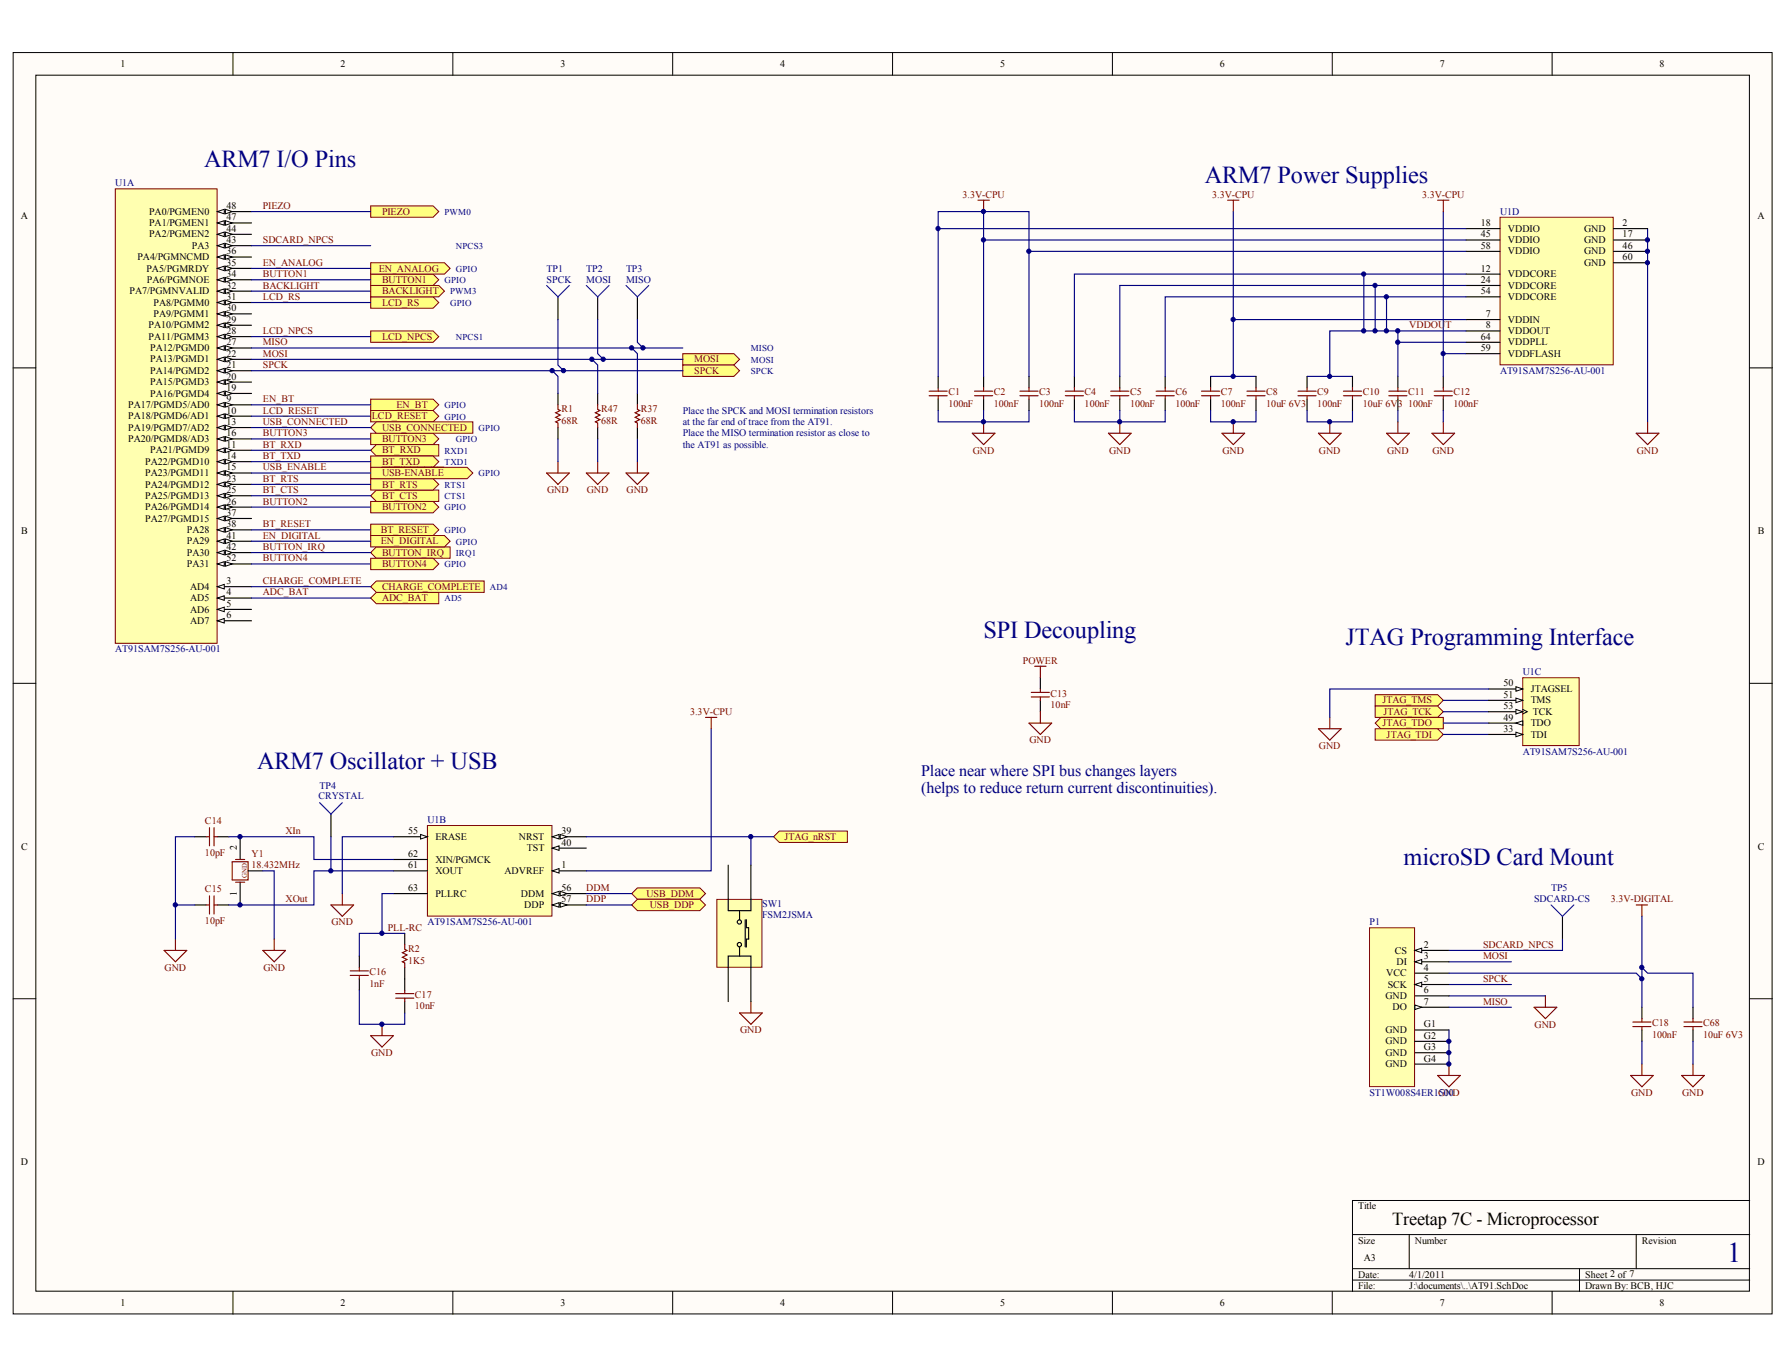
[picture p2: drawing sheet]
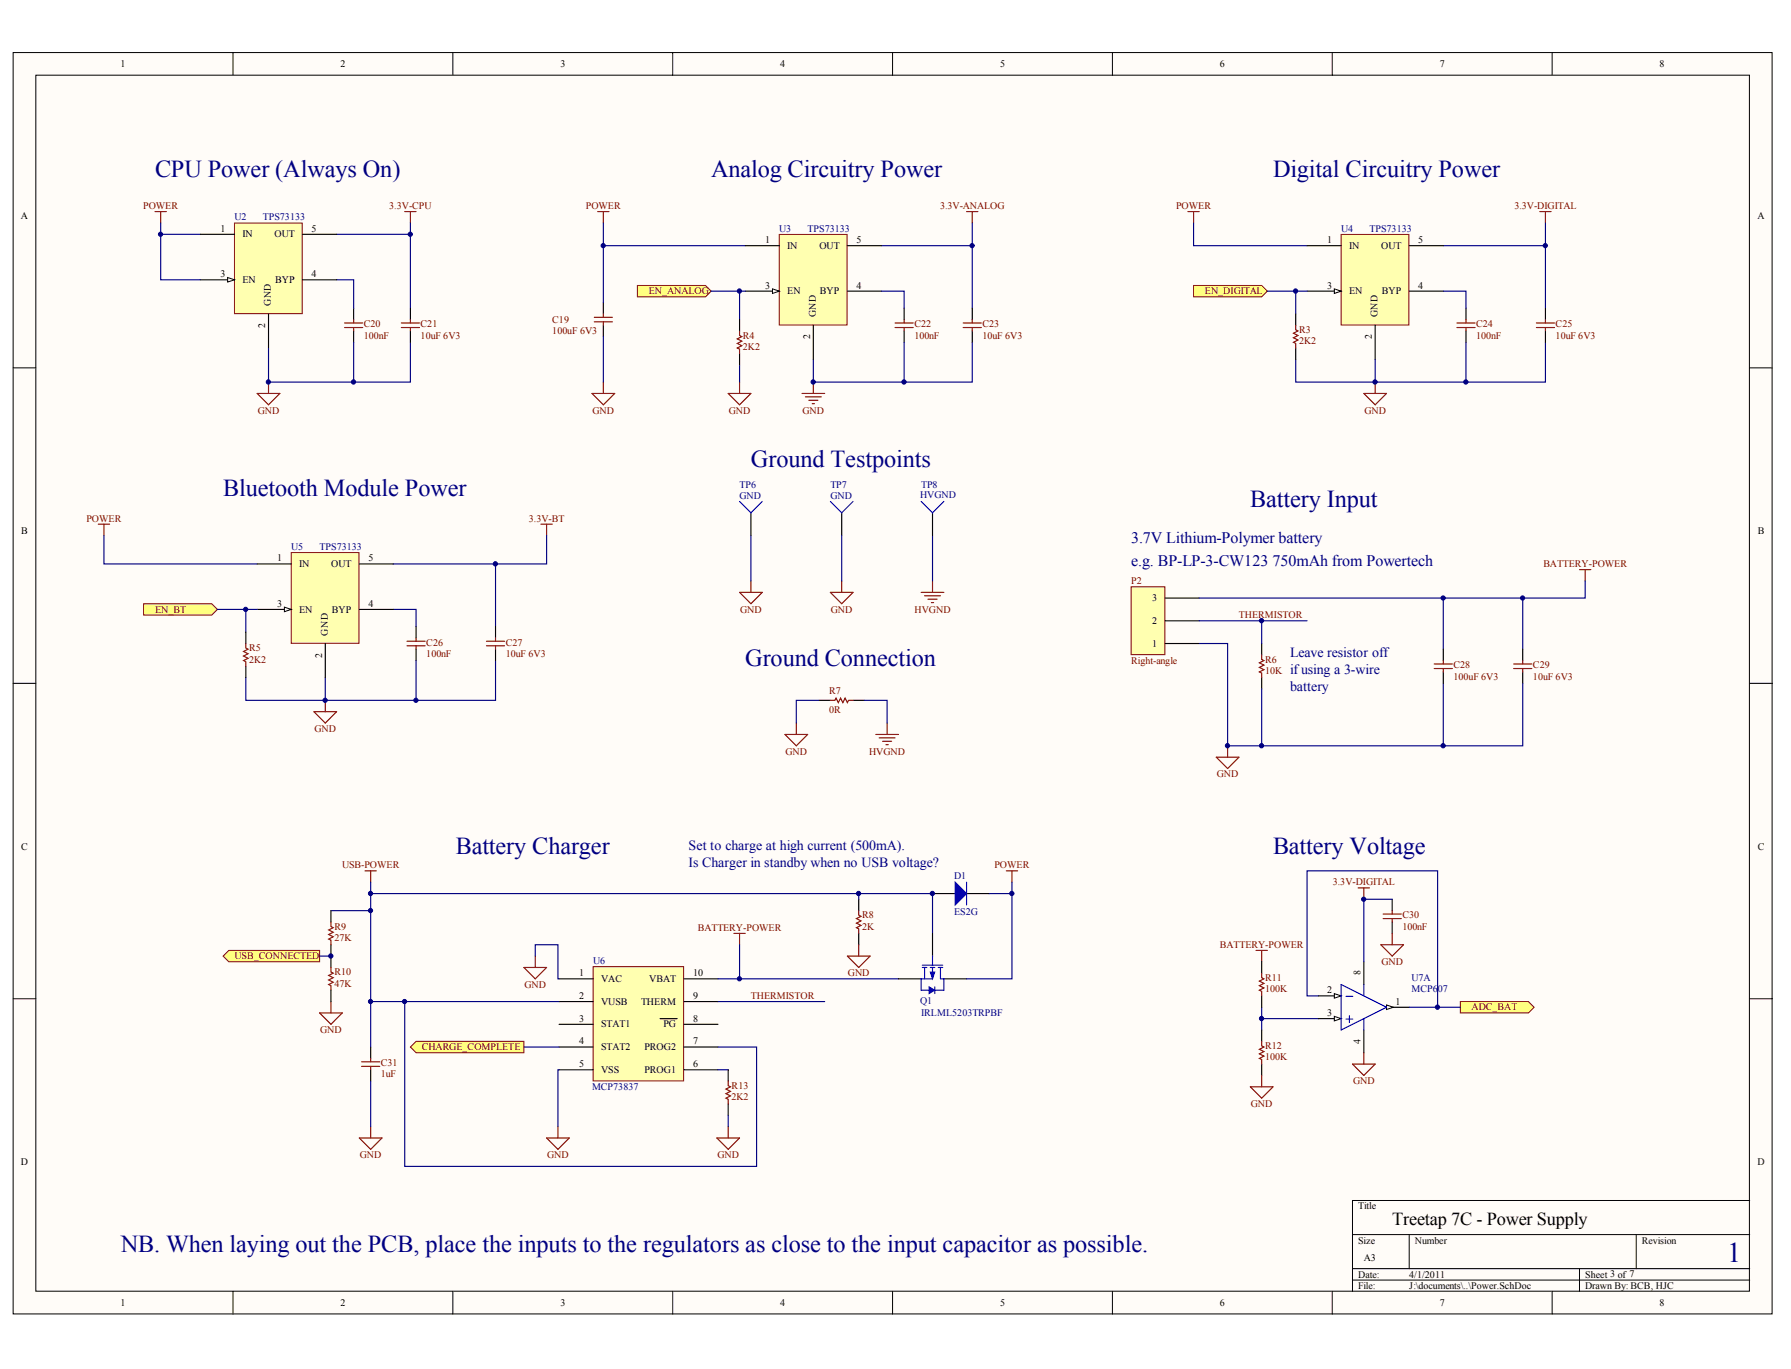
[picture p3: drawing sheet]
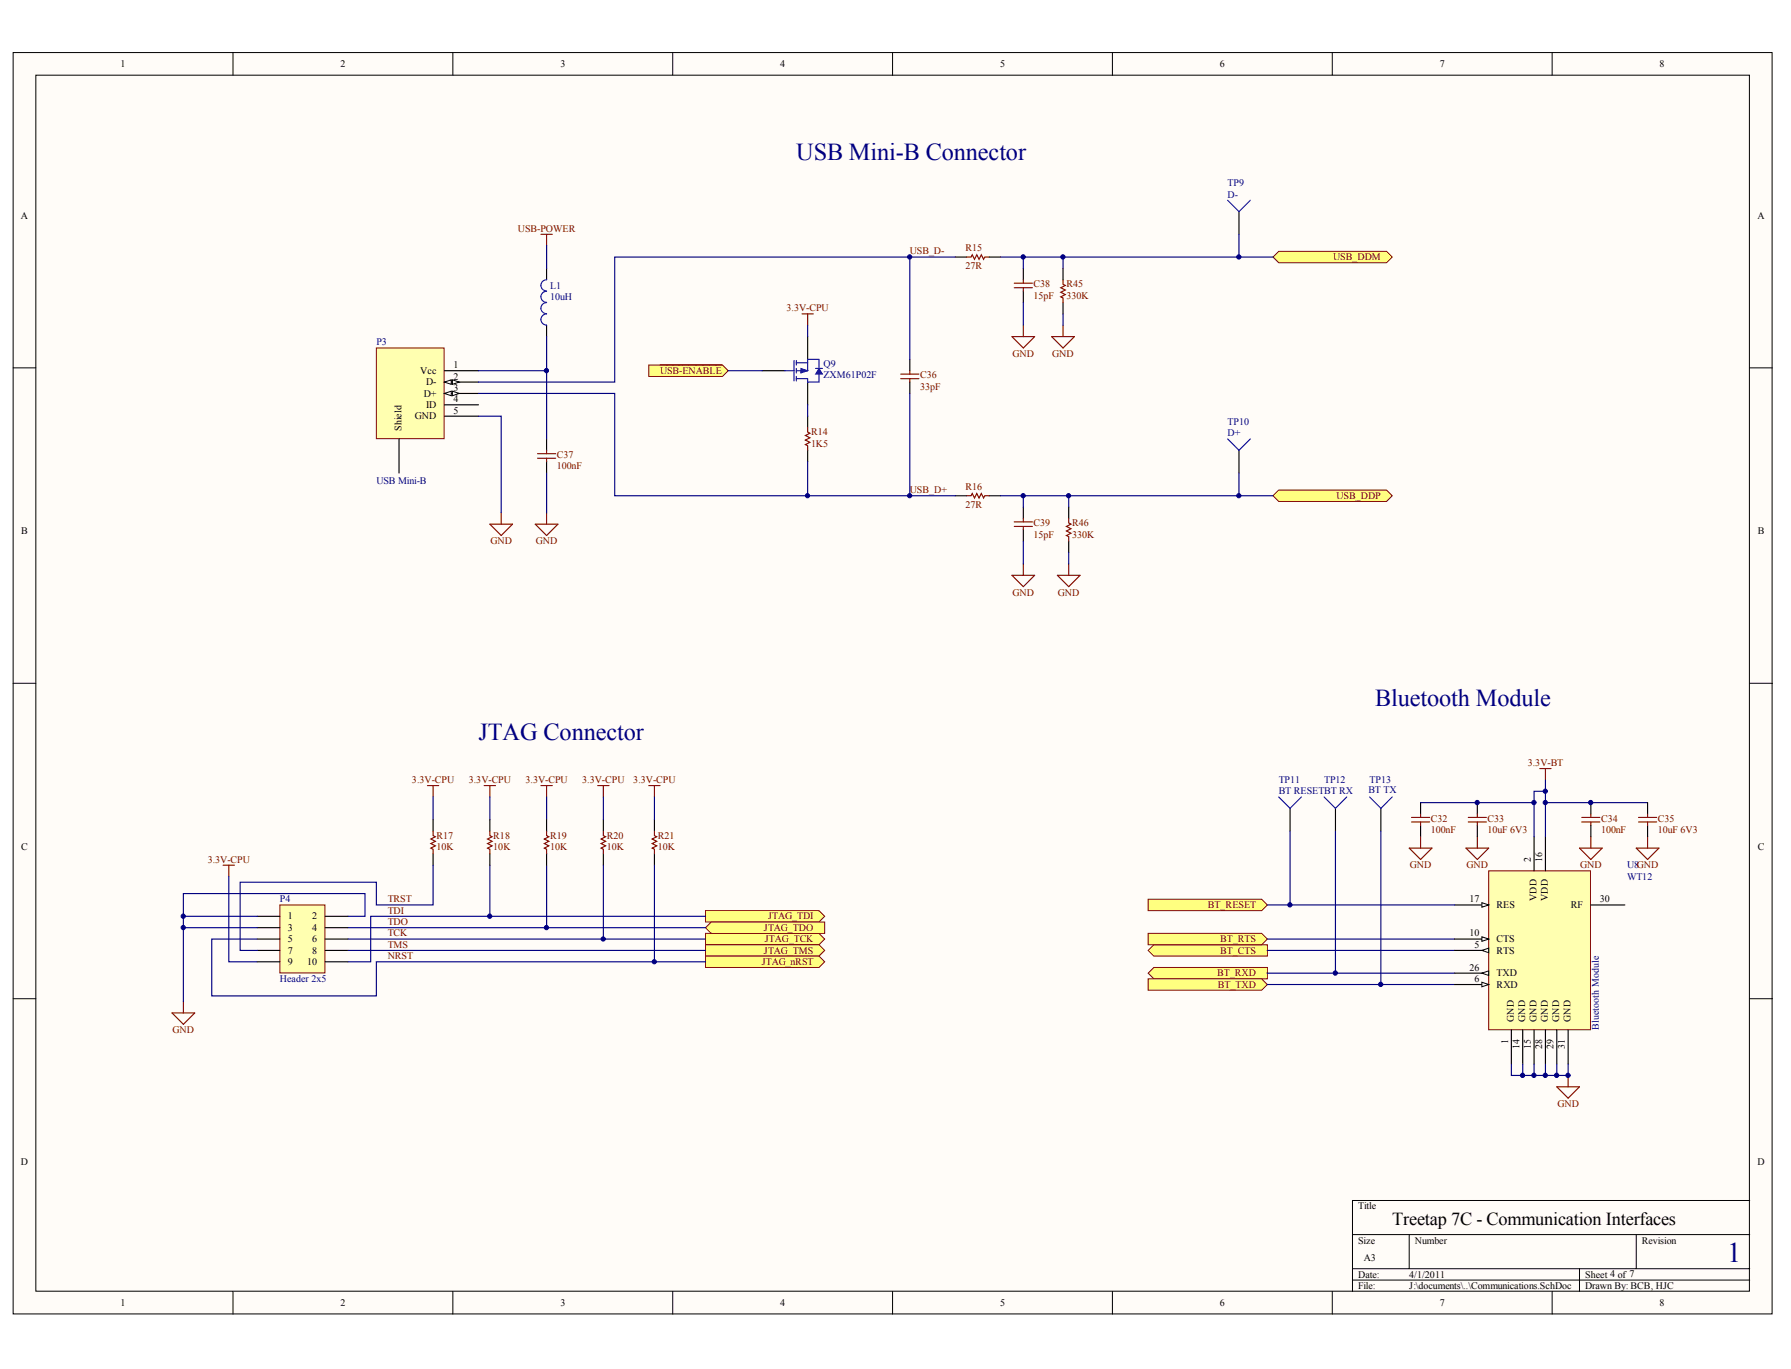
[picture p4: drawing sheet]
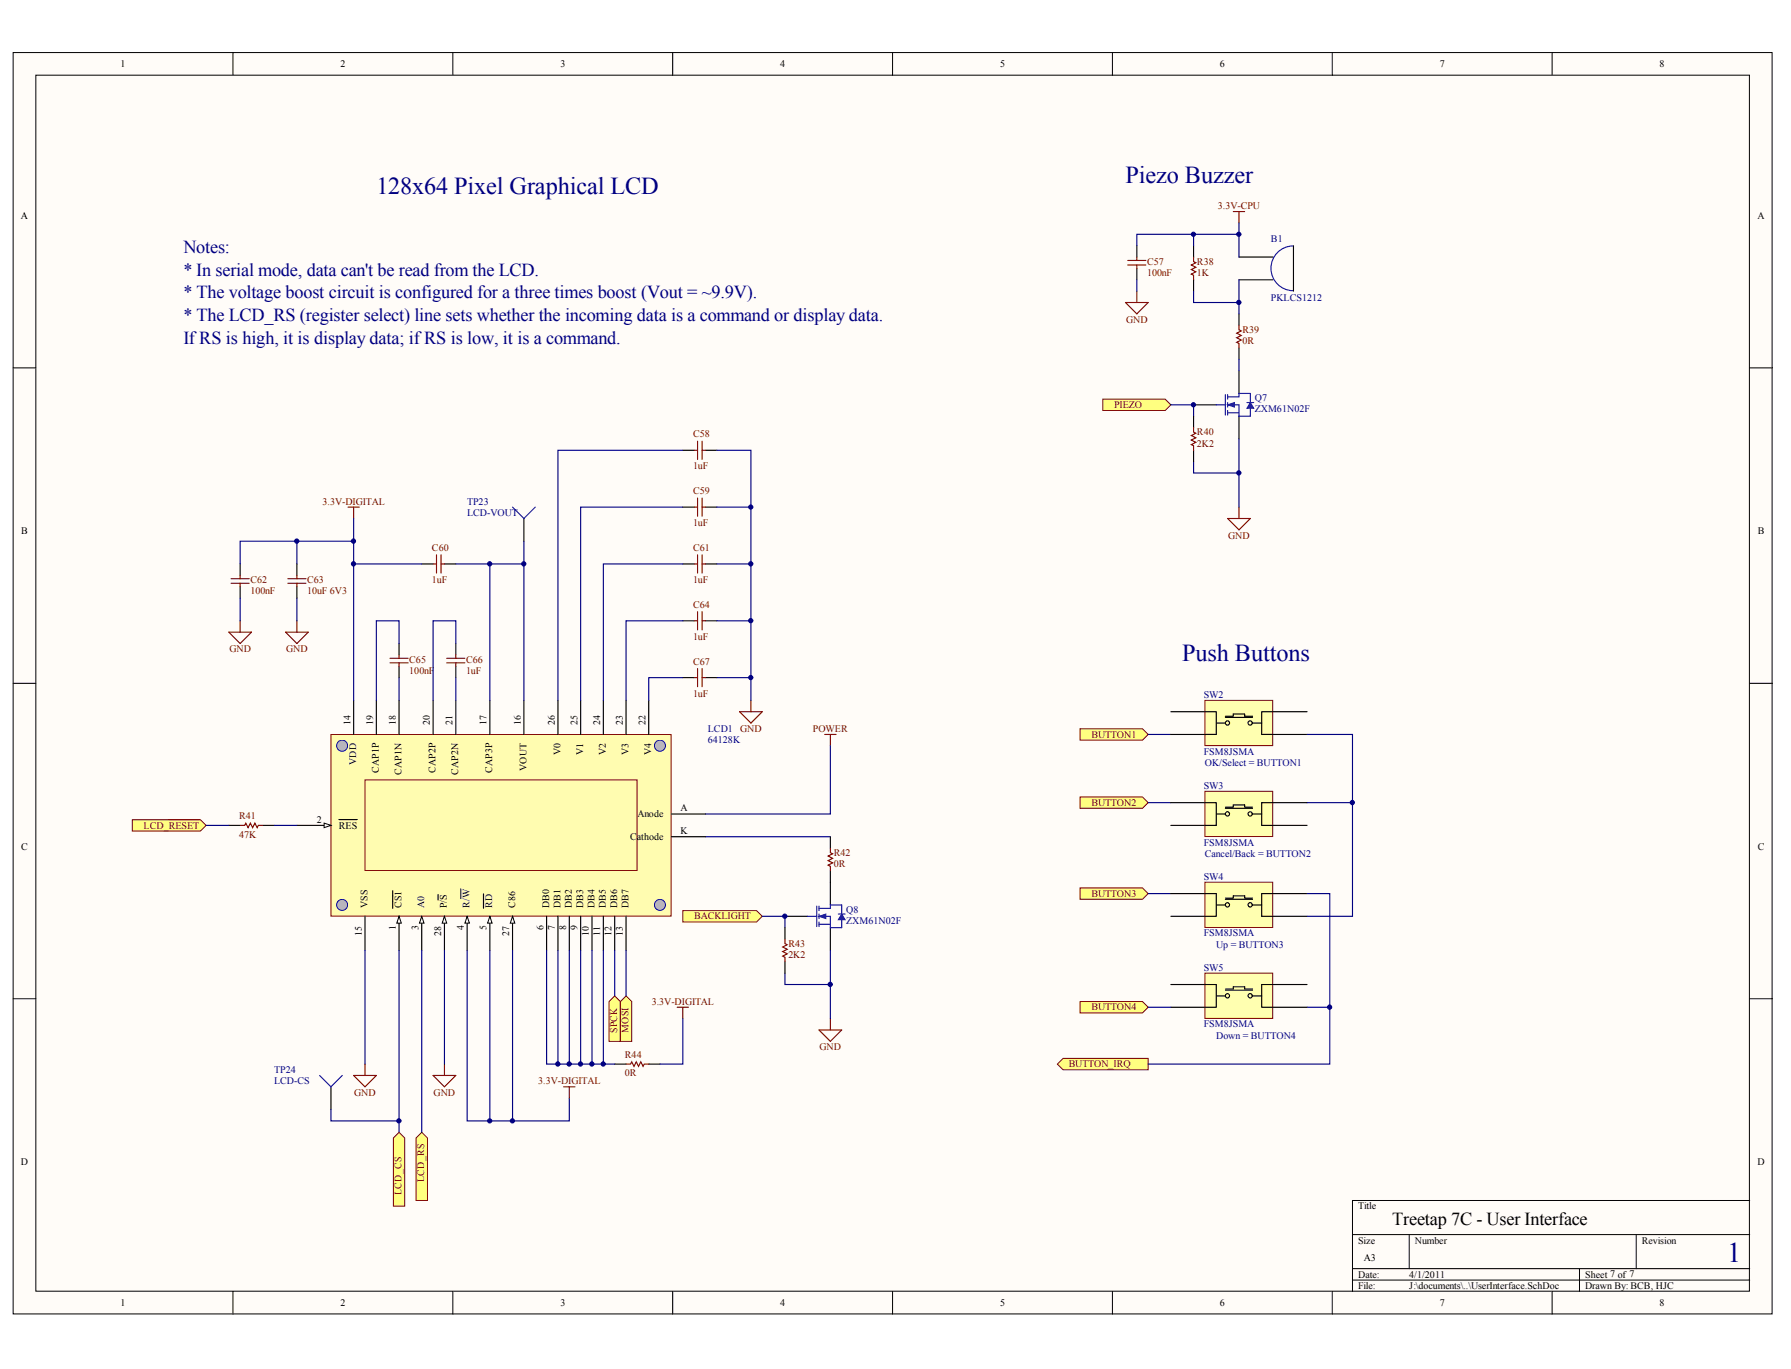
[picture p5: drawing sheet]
# Altium project AT91SAM7S_Demo1.PrjPcb
5 sheets, 130 parts. Net scope: hierarchical (ports join the sheet entries above them; power ports are global).
Sheets:
  TopLevel.SchDoc
    AT91 = AT91.SchDoc
    Power = Power.SchDoc
    Communications = Communications.SchDoc
    UserInterface = UserInterface.SchDoc

## Sheet TopLevel.SchDoc: Treetap 7C - Top Level Schematic
size A3; Author: Treetap Group; DrawnBy: Treetap Group; Revision: 1; SheetNumber: 1; SheetTotal: 7

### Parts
MT1  3mm  [MNT-HOLE_3mmNPTH]  (no BOM)
MT2  3mm  [MNT-HOLE_3mmNPTH]  (no BOM)
MT3  3mm  [MNT-HOLE_3mmNPTH]  (no BOM)
MT4  3mm  [MNT-HOLE_3mmNPTH]  (no BOM)
MT5  3mm  [MNT-HOLE_3mmNPTH]  (no BOM)
MT6  3mm  [MNT-HOLE_3mmNPTH]  (no BOM)

### Sub-sheets
AT91 = AT91.SchDoc: MOSI (out), SPCK (out), ADC_BAT (in), BUTTON_IRQ (in), BUTTON1 (out), BUTTON2 (out), BT_RESET (out), PIEZO (out), BUTTON3 (out), CHARGE_COMPLETE (in), LCD_NPCS (out), LCD_RS (out), BT_RXD (in), BT_TXD (out), BT_CTS (in), JTAG_TMS (in), JTAG_TCK (in), JTAG_TDO (out), JTAG_TDI (in), JTAG_nRST (in), EN_DIGITAL (out), EN_ANALOG (out), BT_RTS (out), USB_DDM (bidir), USB_DDP (bidir), EN_BT (out), LCD_~{RESET} (out), BACKLIGHT (out), USB_CONNECTED (in), BUTTON4 (out), ~{USB-ENABLE} (out)
Communications = Communications.SchDoc: JTAG_TCK (out), JTAG_TDI (out), JTAG_TDO (in), JTAG_TMS (out), JTAG_nRST (out), USB_DDM (bidir), USB_DDP (bidir), BT_RXD (out), BT_TXD (in), BT_CTS (out), BT_RTS (in), BT_RESET (in), ~{USB-ENABLE} (in)
Power = Power.SchDoc: EN_ANALOG (in), EN_DIGITAL (in), EN_BT (in), CHARGE_COMPLETE (out), ADC_BAT (out), USB_CONNECTED (out)
UserInterface = UserInterface.SchDoc: LCD_RS (in), SPCK (in), MOSI (in), PIEZO (in), BUTTON1 (in), BUTTON2 (in), BUTTON_IRQ (out), BUTTON3 (in), LCD_CS (in), BACKLIGHT (in), LCD_~{RESET} (in), BUTTON4 (in)

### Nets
ADC_BAT: sheet AT91/ADC_BAT, sheet Power/ADC_BAT
BACKLIGHT: sheet AT91/BACKLIGHT, sheet UserInterface/BACKLIGHT
BT_CTS: sheet AT91/BT_CTS, sheet Communications/BT_CTS
BT_RESET: sheet AT91/BT_RESET, sheet Communications/BT_RESET
BT_RTS: sheet AT91/BT_RTS, sheet Communications/BT_RTS
BT_RXD: sheet AT91/BT_RXD, sheet Communications/BT_RXD
BT_TXD: sheet AT91/BT_TXD, sheet Communications/BT_TXD
BUTTON1: sheet AT91/BUTTON1, sheet UserInterface/BUTTON1
BUTTON2: sheet AT91/BUTTON2, sheet UserInterface/BUTTON2
BUTTON3: sheet AT91/BUTTON3, sheet UserInterface/BUTTON3
BUTTON4: sheet AT91/BUTTON4, sheet UserInterface/BUTTON4
BUTTON_IRQ: sheet AT91/BUTTON_IRQ, sheet UserInterface/BUTTON_IRQ
CHARGE_COMPLETE: sheet AT91/CHARGE_COMPLETE, sheet Power/CHARGE_COMPLETE
DDM: sheet AT91/USB_DDM, sheet Communications/USB_DDM
DDP: sheet AT91/USB_DDP, sheet Communications/USB_DDP
EN_ANALOG: sheet AT91/EN_ANALOG, sheet Power/EN_ANALOG
EN_BT: sheet AT91/EN_BT, sheet Power/EN_BT
EN_DIGITAL: sheet AT91/EN_DIGITAL, sheet Power/EN_DIGITAL
LCD_NPCS: sheet AT91/LCD_NPCS, sheet UserInterface/LCD_CS
LCD_RESET: sheet AT91/LCD_~{RESET}, sheet UserInterface/LCD_~{RESET}
LCD_RS: sheet AT91/LCD_RS, sheet UserInterface/LCD_RS
MOSI: sheet AT91/MOSI, sheet UserInterface/MOSI
NRST: sheet AT91/JTAG_nRST, sheet Communications/JTAG_nRST
PIEZO: sheet AT91/PIEZO, sheet UserInterface/PIEZO
SPCK: sheet AT91/SPCK, sheet UserInterface/SPCK
TCK: sheet AT91/JTAG_TCK, sheet Communications/JTAG_TCK
TDI: sheet AT91/JTAG_TDI, sheet Communications/JTAG_TDI
TDO: sheet AT91/JTAG_TDO, sheet Communications/JTAG_TDO
TMS: sheet AT91/JTAG_TMS, sheet Communications/JTAG_TMS
USB_CONNECTED: sheet AT91/USB_CONNECTED, sheet Power/USB_CONNECTED
USB_ENABLE: sheet AT91/~{USB-ENABLE}, sheet Communications/~{USB-ENABLE}

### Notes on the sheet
- Mounting Holes
- Treetap 7C - Top Level Schematic
- 1
- 7
- BCB

## Sheet AT91.SchDoc: Treetap 7C - Microprocessor
size A3; Author: Treetap Group; DrawnBy: Treetap Group; Revision: 1; SheetNumber: 2; SheetTotal: 7; PageSetup: Record=PageOptions|CenterHorizontal=True|CenterVertical=True|PrintScale=1.01|XCorrection=1.00|YCorrection=1.00|PrintKind=1|BorderSize=5000000|LeftOffset=0|BottomOffset=0|Orientation=2|PaperLength=1000|PaperWidth=1000|Scale=100|PaperSource=15|PrintQuality=600|MediaType=1|DitherType=10|PaperKind=A3|PrintScaleMode=1

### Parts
C1  100nF  [CC0603]
C2  100nF  [CC0603]
C3  100nF  [CC0603]
C4  100nF  [CC0603]
C5  100nF  [CC0603]
C6  100nF  [CC0603]
C7  100nF  [CC0603]
C8  10uF 6V3  [CC0603]
C9  100nF  [CC0603]
C10  10uF 6V3  [CC0603]
C11  100nF  [CC0603]
C12  100nF  [CC0603]
C13  10nF  [CC0603]
C14  10pF  [CC0603]
C15  10pF  [CC0603]
C16  1nF  [CC0603]
C17  10nF  [CC0603]
C18  100nF  [CC0603]
C68  10uF 6V3  [CC0603]
P1  ST1W008S4ER1500  [ST1W008S4ER1500]
R1  68R  [R0603]
R2  1K5  [R0603]
R37  68R  [R0603]
R47  68R  [R0603]
SW1  FSM2JSMA  [FSM2JSMA]
TP1  SPCK  [SMTP_1]
TP2  MOSI  [SMTP_1]
TP3  MISO  [SMTP_1]
TP4  CRYSTAL  [SMTP_1]
TP5  SDCARD-CS  [SMTP_1]
U1  AT91SAM7S256-AU-001  [LQFP64_L]  (parts A,B,C,D of 4)
Y1  18.432MHz  [ABM10-18.432MHZ-E20-T]

### Ports
ADC_BAT (in), BACKLIGHT (out), BT_CTS (in), BT_RESET (out), BT_RTS (out), BT_RXD (in), BT_TXD (out), BUTTON1 (out), BUTTON2 (out), BUTTON3 (out), BUTTON4 (out), BUTTON_IRQ (in), CHARGE_COMPLETE (in), EN_ANALOG (out), EN_BT (out), EN_DIGITAL (out), JTAG_nRST (in), JTAG_TCK (in), JTAG_TDI (in), JTAG_TDO (out), JTAG_TMS (in), LCD_NPCS (out), LCD_RS (out), LCD_~{RESET} (out), MOSI (out), PIEZO (out), SPCK (out), USB_CONNECTED (in), USB_DDM (bidir), USB_DDP (bidir), ~{USB-ENABLE} (out)

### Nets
3.3V-CPU: C1.2 C2.2 C3.1 C7.1 C8.2 C12.2 U1.1(ADVREF) U1.7(VDDIN) U1.18(VDDIO) U1.45(VDDIO) U1.58(VDDIO) U1.59(VDDFLASH)
3.3V-DIGITAL: C18.2 C68.2 P1.4(VCC)
GND: C1.1 C2.1 C3.2 C4.1 C5.1 C6.1 C7.2 C8.1 C9.2 C10.1 C11.1 C12.1 C13.1 C14.2 C15.1 C16.1 C17.1 C18.1 C68.1 P1.6(GND) P1.G1(GND) P1.G2(GND) P1.G3(GND) P1.G4(GND) R1.1 R37.1 R47.1 SW1.4 U1.2(GND) U1.17(GND) U1.46(GND) U1.50(JTAGSEL) U1.55(ERASE) U1.60(GND) Y1.G(GND)
POWER: C13.2
ADC_BAT: U1.4(AD5) ; port ADC_BAT
BACKLIGHT: U1.32(PA7/PGMNVALID) ; port BACKLIGHT
BT_CTS: U1.25(PA25/PGMD13) ; port BT_CTS
BT_RESET: U1.38(PA28) ; port BT_RESET
BT_RTS: U1.23(PA24/PGMD12) ; port BT_RTS
BT_RXD: U1.11(PA21/PGMD9) ; port BT_RXD
BT_TXD: U1.14(PA22/PGMD10) ; port BT_TXD
BUTTON1: U1.34(PA6/PGMNOE) ; port BUTTON1
BUTTON2: U1.26(PA26/PGMD14) ; port BUTTON2
BUTTON3: U1.16(PA20/PGMD8/AD3) ; port BUTTON3
BUTTON4: U1.52(PA31) ; port BUTTON4
BUTTON_IRQ: U1.42(PA30) ; port BUTTON_IRQ
CHARGE_COMPLETE: U1.3(AD4) ; port CHARGE_COMPLETE
DDM: U1.56(DDM) ; port USB_DDM
DDP: U1.57(DDP) ; port USB_DDP
EN_ANALOG: U1.35(PA5/PGMRDY) ; port EN_ANALOG
EN_BT: U1.9(PA17/PGMD5/AD0) ; port EN_BT
EN_DIGITAL: U1.41(PA29) ; port EN_DIGITAL
LCD_NPCS: U1.28(PA11/PGMM3) ; port LCD_NPCS
LCD_RESET: U1.10(PA18/PGMD6/AD1) ; port LCD_~{RESET}
LCD_RS: U1.31(PA8/PGMM0) ; port LCD_RS
MISO: P1.7(DO) R37.2 TP3.1 U1.27(PA12/PGMD0)
MOSI: P1.3(DI) R47.2 TP2.1 U1.22(PA13/PGMD1) ; port MOSI
NRST: SW1.1 U1.39(NRST) ; port JTAG_nRST
PIEZO: U1.48(PA0/PGMEN0) ; port PIEZO
PLL-RC: C16.2 R2.2 U1.63(PLLRC)
SDCARD_NPCS: P1.2(CS) TP5.1 U1.43(PA3)
SPCK: P1.5(SCK) R1.2 TP1.1 U1.21(PA14/PGMD2) ; port SPCK
TCK: U1.53(TCK) ; port JTAG_TCK
TDI: U1.33(TDI) ; port JTAG_TDI
TDO: U1.49(TDO) ; port JTAG_TDO
TMS: U1.51(TMS) ; port JTAG_TMS
USB_CONNECTED: U1.13(PA19/PGMD7/AD2) ; port USB_CONNECTED
USB_ENABLE: U1.15(PA23/PGMD11) ; port ~{USB-ENABLE}
VDDOUT: C4.2 C5.2 C6.2 C9.1 C10.2 C11.2 U1.8(VDDOUT) U1.12(VDDCORE) U1.24(VDDCORE) U1.54(VDDCORE) U1.64(VDDPLL)
XIn: C14.1 U1.62(XIN/PGMCK) Y1.2(OSC2)
XOut: C15.2 TP4.1 U1.61(XOUT) Y1.1(OSC1)
NetC17_2: C17.2 R2.1

Not connected (* = marked no-connect by the designer): SW1 2* 3*; U1 5(AD6)* 6(AD7)* 19(PA16/PGMD4) 20(PA15/PGMD3) 29(PA10/PGMM2) 30(PA9/PGMM1) 36(PA4/PGMNCMD) 37(PA27/PGMD15) 40(TST)* 44(PA2/PGMEN2) 47(PA1/PGMEN1)

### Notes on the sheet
- (near U1) ARM7 I/O Pins
- ARM7 Power Supplies
- PWM0
- NPCS3
- GPIO
- PWM3
- NPCS1
- MISO
- MOSI
- (near C1) Place the SPCK and MOSI termination resistors
- at the far end of trace from the AT91.
- SPCK
- RXD1
- TXD1
- Place the MISO termination resistor as close to
- the AT91 as possible.
- CTS1
- RTS1
- IRQ1
- AD4
- AD5
- SPI Decoupling
- (near U1) JTAG Programming Interface
- ARM7 Oscillator + USB
- Place near where SPI bus changes layers
- (helps to reduce return current discontinuities).
- microSD Card Mount
- Treetap 7C - Microprocessor
- 2
- 7
- 1
- BCB, HJC

## Sheet Power.SchDoc: Treetap 7C - Power Supply
size A3; Author: Treetap Group; DrawnBy: Treetap Group; Revision: 1; SheetNumber: 3; SheetTotal: 7; PageSetup: Record=PageOptions|CenterHorizontal=True|CenterVertical=True|PrintScale=1.01|XCorrection=1.00|YCorrection=1.00|PrintKind=1|BorderSize=5000000|LeftOffset=0|BottomOffset=0|Orientation=2|PaperLength=1000|PaperWidth=1000|Scale=100|PaperSource=15|PrintQuality=600|MediaType=1|DitherType=10|PaperKind=A3|PrintScaleMode=1

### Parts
C19  100uF 6V3  [CC1206]
C20  100nF  [CC0603]
C21  10uF 6V3  [CC0603]
C22  100nF  [CC0603]
C23  10uF 6V3  [CC0603]
C24  100nF  [CC0603]
C25  10uF 6V3  [CC0603]
C26  100nF  [CC0603]
C27  10uF 6V3  [CC0603]
C28  100uF 6V3  [CC1206]
C29  10uF 6V3  [CC0603]
C30  100nF  [CC0603]
C31  1uF  [CC0603]
D1  ES2G  [DO214AA (SMB)]
P2  Right-angle  [3pinheader]
Q1  IRLML5203TRPBF  [SOT-23]
R3  2K2  [R0603]
R4  2K2  [R0603]
R5  2K2  [R0603]
R6  10K  [R0603]
R7  0R  [R0603]
R8  2K  [R0603]
R9  27K  [R0603]
R10  47K  [R0603]
R11  100K  [R0603]
R12  100K  [R0603]
R13  2K2  [R0603]
TP6  GND  [SMTP_1]
TP7  GND  [ThroughHoleTP]
TP8  HVGND  [SMTP_1]
U2  TPS73133  [DBV005]
U3  TPS73133  [DBV005]
U4  TPS73133  [DBV005]
U5  TPS73133  [DBV005]
U6  MCP73837  [10-MSOP]
U7  MCP607  [MS-012]  (part A of 2)

### Ports
ADC_BAT (out), CHARGE_COMPLETE (out), EN_ANALOG (in), EN_BT (in), EN_DIGITAL (in), USB_CONNECTED (out)

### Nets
3.3V-ANALOG: C23.2 U3.5(OUT)
3.3V-BT: C27.2 U5.5(OUT)
3.3V-CPU: C21.2 U2.5(OUT)
3.3V-DIGITAL: C25.2 C30.2 U4.5(OUT) U7.8(V+)
BATTERY-POWER: C28.1 C29.2 P2.3 Q1.3(D) R11.2 U6.10(VBAT)
GND: C19.1 C20.2 C21.1 C22.2 C23.1 C24.2 C25.1 C26.2 C27.1 C28.2 C29.1 C30.1 C31.1 P2.1 R3.1 R4.1 R5.1 R6.1 R7.1 R8.1 R10.1 R12.1 R13.1 TP6.1 TP7.1 U2.2(GND) U3.2(GND) U4.2(GND) U5.2(GND) U6.1(VAC) U6.5(VSS) U7.4(GND)
HVGND: R7.2 TP8.1
POWER: C19.2 D1.2(K) Q1.2(S) U2.1(IN) U2.3(EN) U3.1(IN) U4.1(IN) U5.1(IN)
USB-POWER: C31.2 D1.1(A) Q1.1(G) R8.2 R9.2 U6.2(VUSB) U6.7(PROG2)
ADC_BAT: U7.1(OUT) U7.2(IN-) ; port ADC_BAT
CHARGE_COMPLETE: U6.4(STAT2) ; port CHARGE_COMPLETE
EN_ANALOG: R4.2 U3.3(EN) ; port EN_ANALOG
EN_BT: R5.2 U5.3(EN) ; port EN_BT
EN_DIGITAL: R3.2 U4.3(EN) ; port EN_DIGITAL
THERMISTOR: P2.2 R6.2 U6.9(THERM)
USB_CONNECTED: R9.1 R10.2 ; port USB_CONNECTED
NetC20_1: C20.1 U2.4(BYP)
NetC22_1: C22.1 U3.4(BYP)
NetC24_1: C24.1 U4.4(BYP)
NetC26_1: C26.1 U5.4(BYP)
NetR11_1: R11.1 R12.2 U7.3(IN+)
NetR13_2: R13.2 U6.6(PROG1)

Not connected (* = marked no-connect by the designer): U6 3(STAT1)* 8(PG)*

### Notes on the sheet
- CPU Power (Always On)
- Analog Circuitry Power
- Digital Circuitry Power
- Ground Testpoints
- Bluetooth Module Power
- 3.7V Lithium-Polymer battery
- Battery Input
- (near P2) e.g. BP-LP-3-CW123 750mAh from Powertech
- Leave resistor off
- (near R7) Ground Connection
- if using a 3-wire
- (near R6) battery
- Battery Charger
- Set to charge at high current (500mA).
- (near D1) Is Charger in standby when no USB voltage?
- Battery Voltage
- Treetap 7C - Power Supply
- NB. When laying out the PCB, place the inputs to the regulators as close to the input capacitor as possible.
- 3
- 7
- 1
- BCB, HJC

## Sheet Communications.SchDoc: Treetap 7C - USB & JTAG Interface
size A3; Author: Treetap Group; DrawnBy: Treetap Group; Revision: 1; SheetNumber: 4; SheetTotal: 7; PageSetup: Record=PageOptions|CenterHorizontal=True|CenterVertical=True|PrintScale=1.03|XCorrection=1.00|YCorrection=1.00|PrintKind=1|BorderSize=5000000|LeftOffset=0|BottomOffset=0|Orientation=2|PaperLength=1000|PaperWidth=1000|Scale=100|PaperSource=15|PrintQuality=600|MediaType=1|DitherType=10|PaperKind=A4|PrintScaleMode=1

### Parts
C32  100nF  [CC0603]
C33  10uF 6V3  [CC0603]
C34  100nF  [CC0603]
C35  10uF 6V3  [CC0603]
C36  33pF  [CC0603]
C37  100nF  [CC0603]
C38  15pF  [CC0603]
C39  15pF  [CC0603]
L1  10uH  [0805]
P3  USB Mini-B  [USBminiB]
P4  Header 2x5  [HEADER 2x5]
Q9  ZXM61P02F  [SOT-23]
R14  1K5  [R0603]
R15  27R  [R0603]
R16  27R  [R0603]
R17  10K  [R0603]
R18  10K  [R0603]
R19  10K  [R0603]
R20  10K  [R0603]
R21  10K  [R0603]
R45  330K  [R0603]
R46  330K  [R0603]
TP9  D-  [SMTP_1]
TP10  D+  [SMTP_1]
TP11  BT RESET  [SMTP_1]
TP12  BT RX  [SMTP_1]
TP13  BT TX  [SMTP_1]
U8  WT12  [WT12_Bluetooth]

### Ports
BT_CTS (out), BT_RESET (in), BT_RTS (in), BT_RXD (out), BT_TXD (in), JTAG_nRST (out), JTAG_TCK (out), JTAG_TDI (out), JTAG_TDO (in), JTAG_TMS (out), USB_DDM (bidir), USB_DDP (bidir), ~{USB-ENABLE} (in)

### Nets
3.3V-BT: C32.2 C33.2 C34.2 C35.2 U8.2(VDD) U8.16(VDD)
3.3V-CPU: P4.9 Q9.2(S) R17.2 R18.2 R19.2 R20.2 R21.2
GND: C32.1 C33.1 C34.1 C35.1 C37.1 C38.1 C39.1 P3.5(GND) P4.1 P4.2 P4.3 R45.1 R46.1 U8.1(GND) U8.14(GND) U8.15(GND) U8.28(GND) U8.29(GND) U8.31(GND)
USB-POWER: L1.2
BT_CTS: U8.5(RTS) ; port BT_CTS
BT_RESET: TP11.1 U8.17(RES) ; port BT_RESET
BT_RTS: U8.10(CTS) ; port BT_RTS
BT_RXD: TP12.1 U8.26(TXD) ; port BT_RXD
BT_TXD: TP13.1 U8.6(RXD) ; port BT_TXD
DDM: C38.2 R15.2 R45.2 TP9.1 ; port USB_DDM
DDP: C39.2 R16.2 R46.2 TP10.1 ; port USB_DDP
NRST: P4.5 R21.1 ; port JTAG_nRST
TCK: P4.6 R20.1 ; port JTAG_TCK
TDI: P4.10 R18.1 ; port JTAG_TDI
TDO: P4.4 R19.1 ; port JTAG_TDO
TMS: P4.8 ; port JTAG_TMS
TRST: P4.7 R17.1
USB_D+: C36.1 P3.3(D+) R14.1 R16.1
USB_D-: C36.2 P3.2(D-) R15.1
USB_ENABLE: Q9.1(G) ; port ~{USB-ENABLE}
NetC37_2: C37.2 L1.1 P3.1(Vcc)
NetQ9_3: Q9.3(D) R14.2

Not connected (* = marked no-connect by the designer): P3 4(ID) Shield; U8 30(RF)*

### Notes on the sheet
- USB Mini-B Connector
- Bluetooth Module
- JTAG Connector
- Treetap 7C - Communication Interfaces
- 4
- 7
- 1
- BCB, HJC

## Sheet UserInterface.SchDoc: Treetap 7C - User Interface
size A3; Author: Treetap Group; DrawnBy: Treetap Group; Revision: 1; SheetNumber: 7; SheetTotal: 7; PageSetup: Record=PageOptions|CenterHorizontal=True|CenterVertical=True|PrintScale=1.03|XCorrection=1.00|YCorrection=1.00|PrintKind=1|BorderSize=5000000|LeftOffset=0|BottomOffset=0|Orientation=2|PaperLength=1000|PaperWidth=1000|Scale=100|PaperSource=15|PrintQuality=600|MediaType=1|DitherType=10|PaperKind=A3|PrintScaleMode=1

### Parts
B1  PKLCS1212  [PKSCL1212]
C57  100nF  [CC0603]
C58  1uF  [CC0603]
C59  1uF  [CC0603]
C60  1uF  [CC0603]
C61  1uF  [CC0603]
C62  100nF  [CC0603]
C63  10uF 6V3  [CC0603]
C64  1uF  [CC0603]
C65  100nF  [CC0603]
C66  1uF  [CC0603]
C67  1uF  [CC0603]
LCD1  64128K  [64128K]
Q7  ZXM61N02F  [SOT-23]
Q8  ZXM61N02F  [SOT-23]
R38  1K  [R0603]
R39  0R  [R0603]
R40  2K2  [R0603]
R41  47K  [R0603]
R42  0R  [R0603]
R43  2K2  [R0603]
R44  0R  [R0603]
SW2  FSM8JSMA  [FSM8JSMA]
SW3  FSM8JSMA  [FSM8JSMA]
SW4  FSM8JSMA  [FSM8JSMA]
SW5  FSM8JSMA  [FSM8JSMA]
TP23  LCD-VOUT  [SMTP_1]
TP24  LCD-CS  [SMTP_1]

### Ports
BACKLIGHT (in), BUTTON1 (in), BUTTON2 (in), BUTTON3 (in), BUTTON4 (in), BUTTON_IRQ (out), LCD_CS (in), LCD_RS (in), LCD_~{RESET} (in), MOSI (in), PIEZO (in), SPCK (in)

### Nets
3.3V-CPU: B1.0 C57.2 R38.2
3.3V-DIGITAL: C60.2 C62.2 C63.2 LCD1.4(R/~{W}) LCD1.5(~{RD}) LCD1.14(VDD) LCD1.27(C86) R44.2
GND: C57.1 C58.1 C59.1 C61.1 C62.1 C63.1 C64.1 C67.1 LCD1.15(VSS) LCD1.28(P/~{S}) Q7.2(S) Q8.2(S) R40.1 R43.1
POWER: LCD1.A(Anode)
BACKLIGHT: Q8.1(G) R43.2 ; port BACKLIGHT
BUTTON1: SW2.2 ; port BUTTON1
BUTTON2: SW3.1 ; port BUTTON2
BUTTON3: SW4.1 ; port BUTTON3
BUTTON4: SW5.2 ; port BUTTON4
BUTTON_IRQ: SW4.4 SW5.3 ; port BUTTON_IRQ
LCD_NPCS: LCD1.1(~{CS1}) TP24.1 ; port LCD_CS
LCD_RESET: R41.1 ; port LCD_~{RESET}
LCD_RS: LCD1.3(A0) ; port LCD_RS
MOSI: LCD1.13(DB7) ; port MOSI
PIEZO: Q7.1(G) R40.2 ; port PIEZO
SPCK: LCD1.12(DB6) ; port SPCK
NetB1_1: B1.1 R38.1 R39.2
NetC58_2: C58.2 LCD1.26(V0)
NetC59_2: C59.2 LCD1.25(V1)
NetC60_1: C60.1 LCD1.16(VOUT) LCD1.17(CAP3P) TP23.1
NetC61_2: C61.2 LCD1.24(V2)
NetC64_2: C64.2 LCD1.23(V3)
NetC65_1: C65.1 LCD1.18(CAP1N)
NetC65_2: C65.2 LCD1.19(CAP1P)
NetC66_1: C66.1 LCD1.21(CAP2N)
NetC66_2: C66.2 LCD1.20(CAP2P)
NetC67_2: C67.2 LCD1.22(V4)
NetLCD1_2: LCD1.2(~{RES}) R41.2
NetLCD1_6: LCD1.6(DB0) LCD1.7(DB1) LCD1.8(DB2) LCD1.9(DB3) LCD1.10(DB4) LCD1.11(DB5) R44.1
NetLCD1_K: LCD1.K(Cathode) R42.2
NetQ7_3: Q7.3(D) R39.1
NetQ8_3: Q8.3(D) R42.1
NetSW2_3: SW2.3 SW3.4 SW4.3

Not connected (* = marked no-connect by the designer): SW2 1* 4*; SW3 2* 3*; SW4 2*; SW5 1* 4*

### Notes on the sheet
- 128x64 Pixel Graphical LCD
- Piezo Buzzer
- Notes:
- * In serial mode, data can't be read from the LCD.
- * The voltage boost circuit is configured for a three times boost (Vout = ~9.9V).
- * The LCD_RS (register select) line sets whether the incoming data is a command or display data.
- If RS is high, it is display data; if RS is low, it is a command.
- Push Buttons
- OK/Select = BUTTON1
- Cancel/Back = BUTTON2
- Up = BUTTON3
- (near SW5) Down = BUTTON4
- Treetap 7C - User Interface
- 7
- 1
- BCB, HJC

## Nets that join several sheets
3.3V-BT: Power (C27.2 U5.5), Communications (6 pins)
3.3V-CPU: AT91 (12 pins), Power (C21.2 U2.5), Communications (7 pins), UserInterface (B1.0 C57.2 R38.2)
3.3V-DIGITAL: AT91 (C18.2 C68.2 P1.4), Power (C25.2 C30.2 U4.5 U7.8), UserInterface (8 pins)
GND: AT91 (35 pins), Power (32 pins), Communications (19 pins), UserInterface (14 pins)
POWER: AT91 (C13.2), Power (8 pins), UserInterface (LCD1.A)
USB-POWER: Power (7 pins), Communications (L1.2)
ADC_BAT: AT91 (U1.4), Power (U7.1 U7.2)
BACKLIGHT: AT91 (U1.32), UserInterface (Q8.1 R43.2)
BT_CTS: AT91 (U1.25), Communications (U8.5)
BT_RESET: AT91 (U1.38), Communications (TP11.1 U8.17)
BT_RTS: AT91 (U1.23), Communications (U8.10)
BT_RXD: AT91 (U1.11), Communications (TP12.1 U8.26)
BT_TXD: AT91 (U1.14), Communications (TP13.1 U8.6)
BUTTON1: AT91 (U1.34), UserInterface (SW2.2)
BUTTON2: AT91 (U1.26), UserInterface (SW3.1)
BUTTON3: AT91 (U1.16), UserInterface (SW4.1)
BUTTON4: AT91 (U1.52), UserInterface (SW5.2)
BUTTON_IRQ: AT91 (U1.42), UserInterface (SW4.4 SW5.3)
CHARGE_COMPLETE: AT91 (U1.3), Power (U6.4)
DDM: AT91 (U1.56), Communications (C38.2 R15.2 R45.2 TP9.1)
DDP: AT91 (U1.57), Communications (C39.2 R16.2 R46.2 TP10.1)
EN_ANALOG: AT91 (U1.35), Power (R4.2 U3.3)
EN_BT: AT91 (U1.9), Power (R5.2 U5.3)
EN_DIGITAL: AT91 (U1.41), Power (R3.2 U4.3)
LCD_NPCS: AT91 (U1.28), UserInterface (LCD1.1 TP24.1)
LCD_RESET: AT91 (U1.10), UserInterface (R41.1)
LCD_RS: AT91 (U1.31), UserInterface (LCD1.3)
MOSI: AT91 (P1.3 R47.2 TP2.1 U1.22), UserInterface (LCD1.13)
NRST: AT91 (SW1.1 U1.39), Communications (P4.5 R21.1)
PIEZO: AT91 (U1.48), UserInterface (Q7.1 R40.2)
SPCK: AT91 (P1.5 R1.2 TP1.1 U1.21), UserInterface (LCD1.12)
TCK: AT91 (U1.53), Communications (P4.6 R20.1)
TDI: AT91 (U1.33), Communications (P4.10 R18.1)
TDO: AT91 (U1.49), Communications (P4.4 R19.1)
TMS: AT91 (U1.51), Communications (P4.8)
USB_CONNECTED: AT91 (U1.13), Power (R9.1 R10.2)
USB_ENABLE: AT91 (U1.15), Communications (Q9.1)
